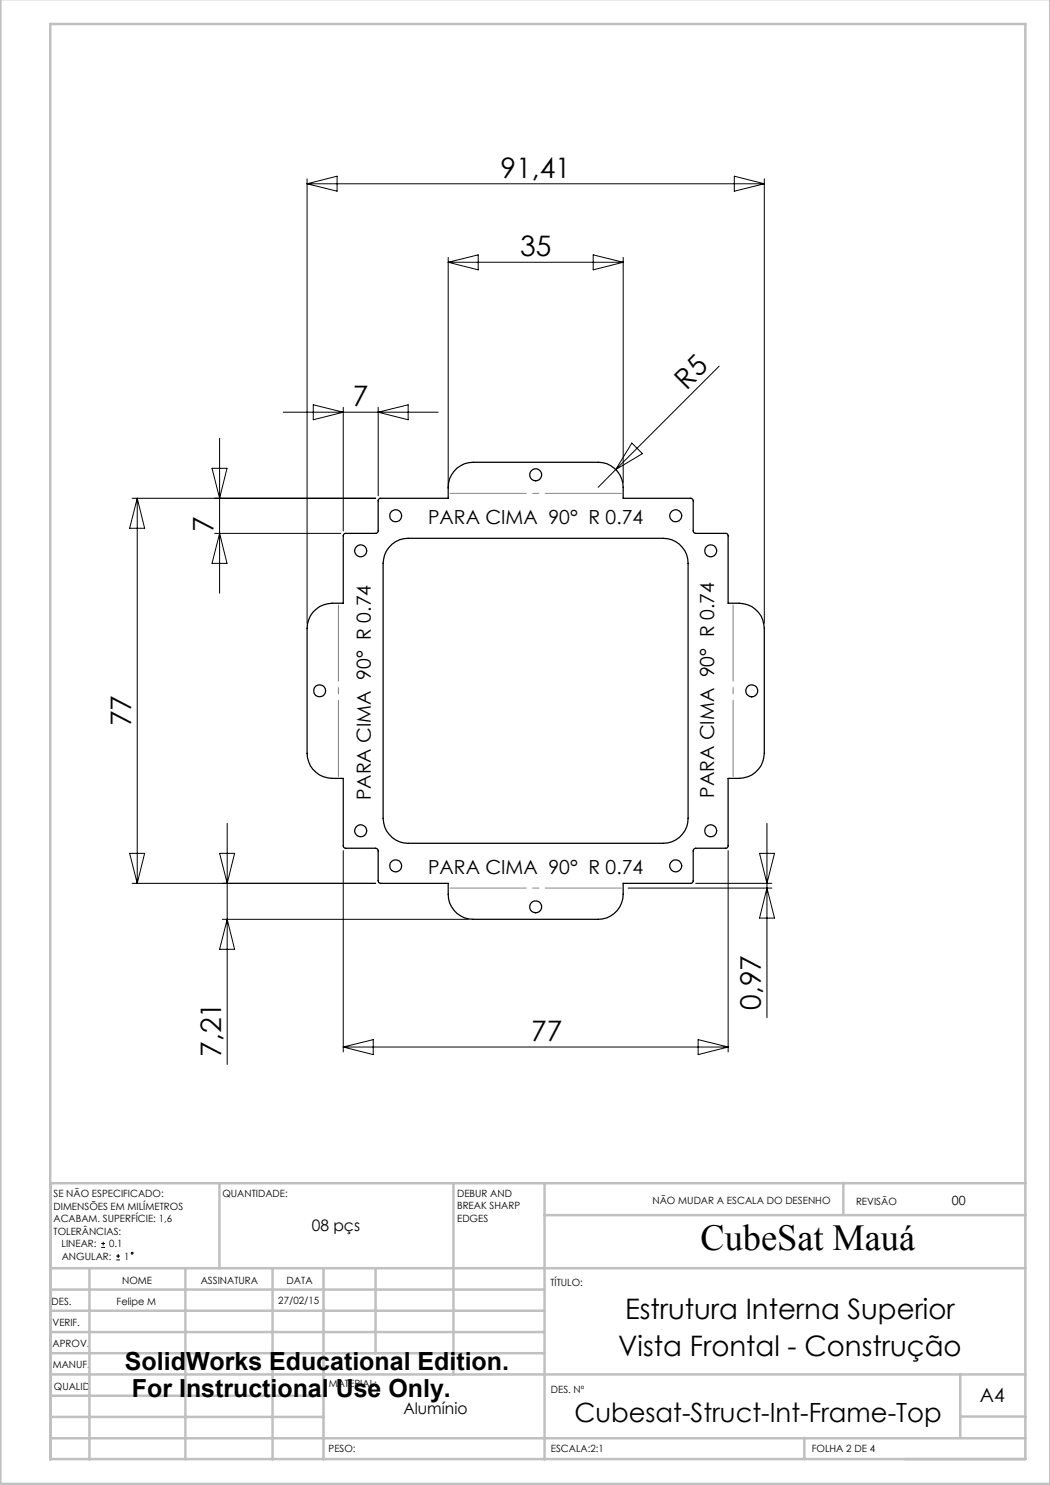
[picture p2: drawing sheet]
<svg xmlns="http://www.w3.org/2000/svg" width="210mm" height="297mm" viewBox="0 0 210 297" stroke-linecap="round" stroke-linejoin="round" font-family="sans-serif">
<g fill="none" stroke="#000" stroke-width=".2">
<path d="M61.4 35.8v88.9M61.4 36.8h91.5M61.4 36.8l6-1.6v3zM146.9 35.2l6 1.6-6 1.4zM152.9 35.8v88.9M89.6 51.5v46.2M89.6 52.5h35M89.6 52.5l6-1.5v3zM118.6 51l6 1.5-6 1.5zM124.6 51.5v45M143.8 73.2l-20.6 20.7M26.4 99.7h48.7"/>
<path d="M27.4 99.7v77M27.4 99.7l1.5 6h-3zM42.4 93.7h3l-1.5 6zM43.9 87.7v30.9M56.7 82.4h30.9M62.7 81l6 1.4-6 1.6zM68.7 81.5v24.7M75.6 81.5v17.7M75.6 82.4l6-1.4v3zM123.2 93.9l-3.6 3.6M126.4 88.6l2.1 2.1-5.3 3.2zM42.9 106.7h25.3"/>
<path d="M43.9 106.7l1.5 6h-3zM25.9 170.7h3l-1.5 6zM26.4 176.7h48.7M43.9 170.7h3l-1.5 6zM45.4 164.7v48.2M68.7 170.1v40.3M125.6 177.6h28.8M139.1 176.7h15.3M145.6 170.1v40.3M151.9 170.7h3l-1.5 6zM153.4 164.7v38.8M153.4 177.6l1.5 6h-3z"/>
<path d="M44.4 183.9h49.3M45.4 183.9l1.5 6h-3zM68.7 209.4h76.9M68.7 209.4l5.9-1.5v3zM139.6 207.9l6 1.5-6 1.5zM20.2 249.5h.8M20.2 248.7h.8M20.6 248.4v.7M23.2 252h.8M23.2 251.2h.8M23.6 250.8v.8"/>
<circle cx="26.4" cy="250.6" r=".19"/>
</g>
<path d="M124.7 98.7h-35M67.7 120.6v35M146.6 155.6v-35M89.7 177.6h35" fill="none" stroke="#808080" stroke-width=".2" stroke-dasharray="15.2 1.3 1.3 1.3" stroke-dashoffset="-.4"/>
<g fill="none" stroke="#c0c0c0" stroke-width=".5">
<path d="M.1 -.1v296.9h209.9v-296.9M10.1 4.8h195v287h-195zM43.9 236.6v17M90.7 236.6v38.3M108.9 236.6v55.3M168.7 236.6v6.3M205.1 236.6h-195v55.3M10.1 253.6h195M10.1 257.9h98.8M17.9 253.6v38.3M37.1 253.6v38.3M54.5 253.6v38.3"/>
<path d="M64.7 253.6v38.3M75.1 253.6v17M108.9 243h96.2M10.1 270.6h98.8M10.1 266.4h98.8M10.1 262.1h98.8M10.1 279.1h54.6M10.1 274.9h195M192.1 274.8v12.7M10.1 287.7h195M10.1 283.4h54.6M160.9 287.5v4.3"/>
<path d="M192.1 283.3h13"/>
</g>
<g fill="none" stroke="#000" stroke-width=".25">
<path d="M75.7 99.9l.3-.2h13.6a6.8 6.8 0 0 1 1.2-5.4 5 5 0 0 1 3.9-1.8h24.9a5 5 0 0 1 5 5v2.2h13.7l.3 .4v6.2l.3 .3 .2 .1h6.1l.4 .2v13.7a7.2 7.2 0 0 1 5.5 1.2 4.8 4.8 0 0 1 1.8 3.9v25a5.1 5.1 0 0 1-5.1 5h-2.2v13.7l-.4 .2h-6.1l-.4 .3-.1 6.3-.1 .3-.3 .2h-13.6a6.8 6.8 0 0 1-1.1 5.4 5 5 0 0 1-3.9 1.8h-24.9a5 5 0 0 1-5.1-5v-2.2h-13.6l-.4-.5v-6.1l-.2-.3-.3-.2h-6.1l-.3-.2v-13.7a7.1 7.1 0 0 1-5.5-1.2 4.8 4.8 0 0 1-1.8-3.8v-25a5 5 0 0 1 5-5.1h2.3v-13.6l.3-.3h6.1l.5-.3zM78.4 108.8a4.8 4.8 0 0 1 3.2-1.1h51a5 5 0 0 1 5 5v51a5 5 0 0 1-5 5h-51a5 5 0 0 1-5-5v-51a5.1 5.1 0 0 1 1.8-3.9z"/>
<circle cx="107.1" cy="95" r="1.2"/>
<circle cx="72.1" cy="110.2" r="1.2"/>
<circle cx="79.1" cy="103.2" r="1.2"/>
<circle cx="135.1" cy="103.1" r="1.2"/>
<circle cx="142.1" cy="110.2" r="1.2"/>
<circle cx="63.9" cy="138.2" r="1.2"/>
<circle cx="150.3" cy="138.2" r="1.21"/>
<circle cx="72.1" cy="166.2" r="1.2"/>
<circle cx="79.1" cy="173.2" r="1.2"/>
<circle cx="135.1" cy="173.2" r="1.21"/>
<circle cx="142.1" cy="166.2" r="1.2"/>
<circle cx="107.1" cy="181.4" r="1.2"/>
</g>
<text font-size="7.3" x="140.1" y="249.9">CubeSat Mauá</text>
<g font-size="5.6">
<text x="100.1" y="35.5">91,41</text>
<text x="104" y="51.2">35</text>
<text x="70.6" y="81.2">7</text>
<text x="137.3" y="78.1" transform="rotate(-45 137.3 78.1)">R5</text>
<text x="42.7" y="106.3" transform="rotate(-90 42.7 106.3)">7</text>
<text x="26.2" y="145.3" transform="rotate(-90 26.2 145.3)">77</text>
<text x="152.2" y="202" transform="rotate(-90 152.2 202)">0,97</text>
<text x="106.3" y="208.2">77</text>
<text x="44.2" y="211.3" transform="rotate(-90 44.2 211.3)">7,21</text>
<text x="125" y="263.7">Estrutura Interna Superior</text>
<text x="123.7" y="271.3">Vista Frontal - Construção</text>
</g>
<text font-size="5.3" x="114.9" y="284.3">Cubesat-Struct-Int-Frame-Top</text>
<g font-size="5">
<text x="25" y="274">SolidWorks Educational Edition.</text>
<text x="26.4" y="279.5">For Instructional Use Only.</text>
</g>
<g font-size="3.9">
<text x="85.6" y="104.8">PARA CIMA 90° R 0.74</text>
<text x="74.2" y="160" transform="rotate(-90 74.2 160)">PARA CIMA 90° R 0.74</text>
<text x="142.8" y="159.5" transform="rotate(-90 142.8 159.5)">PARA CIMA 90° R 0.74</text>
<text x="85.6" y="174.9">PARA CIMA 90° R 0.74</text>
<text x="196" y="280.4">A4</text>
</g>
<g font-size="3.2">
<text x="62.3" y="246.3">08 pçs</text>
<text x="80.7" y="282.8">Alumínio</text>
</g>
<text font-size="2.5" x="190.4" y="240.9">00</text>
<g font-size="2">
<text x="10.7" y="239.5">SE NÃO ESPECIFICADO:</text>
<text x="44.5" y="239.5">QUANTIDADE:</text>
<text x="91.4" y="239.4">DEBUR AND</text>
<text x="10.7" y="242">DIMENSÕES EM MILÍMETROS</text>
<text x="10.7" y="244.5">ACABAM. SUPERFÍCIE: 1,6</text>
<text x="91.4" y="241.9">BREAK SHARP</text>
<text x="91.4" y="244.4">EDGES</text>
<text x="130.5" y="240.8">NÃO MUDAR A ESCALA DO DESENHO</text>
<text x="171.2" y="241">REVISÃO</text>
<text x="10.7" y="247">TOLERÂNCIAS:</text>
<text x="12.3" y="249.5">LINEAR:</text>
<text x="12.3" y="252">ANGULAR:</text>
<text x="21.8" y="249.5">0.1</text>
<text x="24.8" y="252">1</text>
<text x="24.4" y="256.9">NOME</text>
<text x="40.1" y="256.8">ASSINATURA</text>
<text x="57.3" y="256.8">DATA</text>
<text x="110.1" y="257.1">TÍTULO:</text>
<text x="10.3" y="260.9">DES.</text>
<text x="23.3" y="261">Felipe M</text>
<text x="55.7" y="260.8">27/02/15</text>
<text x="10.5" y="269.3">APROV.</text>
<text x="10.5" y="265.2">VERIF.</text>
<text x="10.6" y="273.6">MANUF.</text>
<text x="10.8" y="278">QUALID</text>
<text x="65.8" y="277.4">MATERIAL:</text>
<text x="110.2" y="278.5">DES. Nº</text>
<text x="65.7" y="290.4">PESO:</text>
<text x="110.2" y="290.5">ESCALA:2:1</text>
<text x="162.4" y="290.4">FOLHA 2 DE 4</text>
</g>
</svg>
